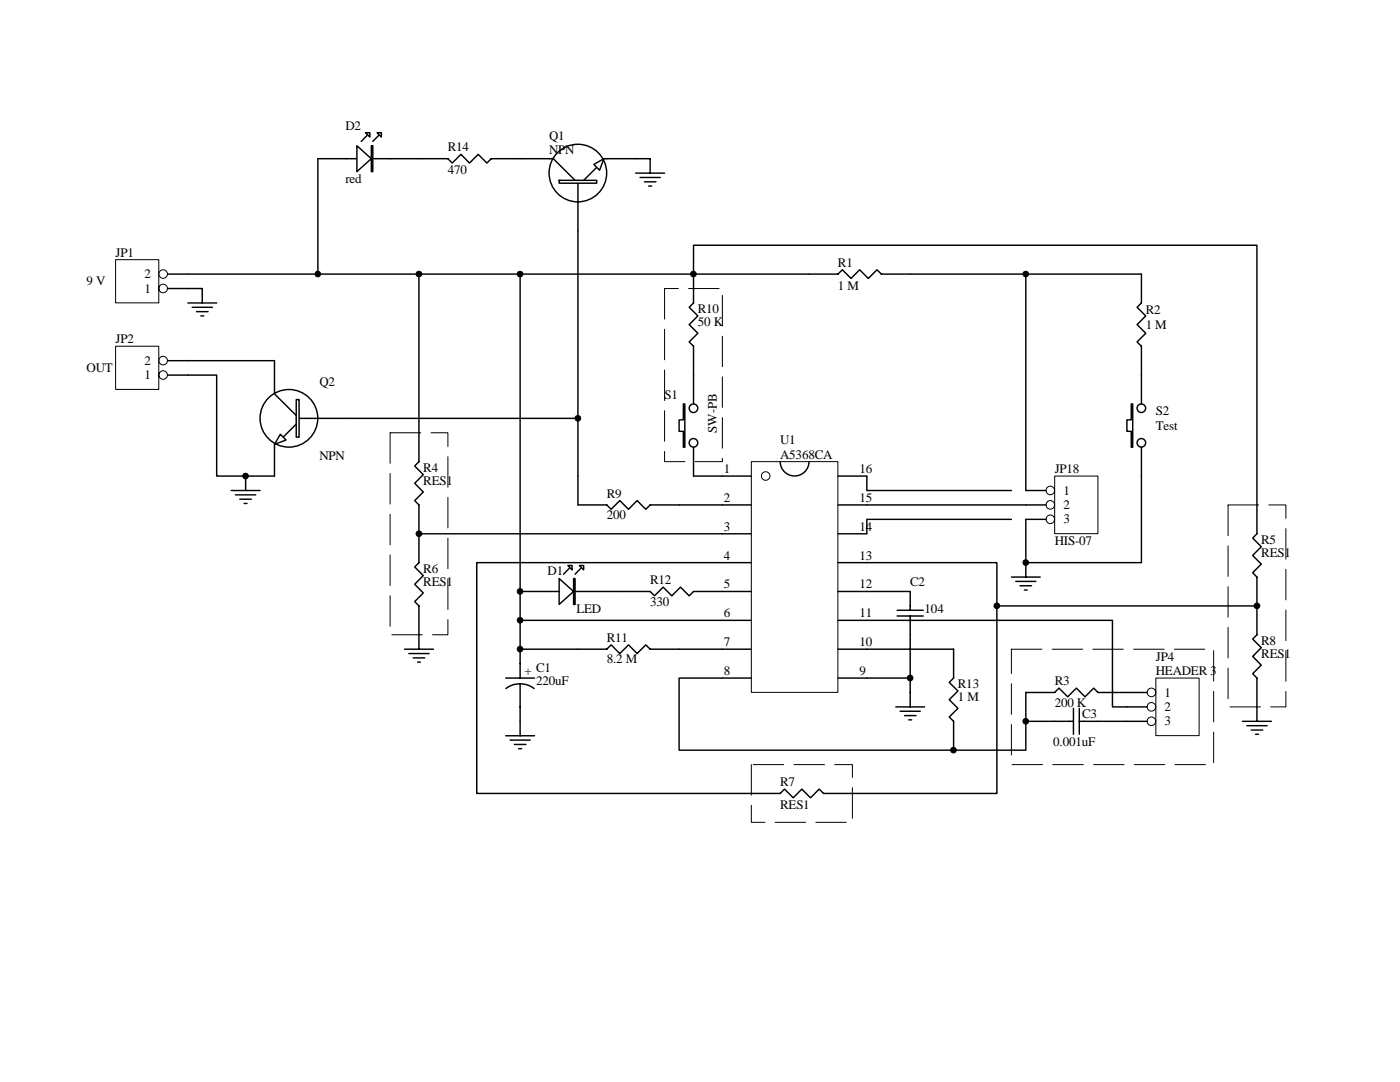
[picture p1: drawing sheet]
<svg xmlns="http://www.w3.org/2000/svg" width="279mm" height="216mm" viewBox="0 0 279 216" stroke-linecap="round" stroke-linejoin="round" font-family="sans-serif">
<g fill="none" stroke="#000" stroke-width=".2">
<path d="M149.9 92.1h17.3v46.1h-17.3z"/>
<circle cx="152.8" cy="95" r=".86"/>
</g>
<g fill="none" stroke="#000" stroke-width=".29">
<path d="M138.4 74.8v5.8M138.4 89.2v5.8M144.2 95h5.7M155.7 92.1a2.88 2.88 0 0 0 2.9 2.9 2.88 2.88 0 0 0 2.9-2.9M167.2 95h5.8M144.2 100.8h5.7M144.2 106.5h5.7M144.2 112.3h5.7M144.2 118h5.7M167.2 100.8h5.8M167.2 106.5h5.8M167.2 112.3h5.8"/>
<path d="M167.2 118h5.8M144.2 123.8h5.7M144.2 129.5h5.7M144.2 135.3h5.7M167.2 123.8h5.8M167.2 129.5h5.8M167.2 135.3h5.8"/>
</g>
<path d="M136.4 80.6h.3v8.6h-.3v-3.1h-.9v-2.3h.9z" fill-rule="evenodd" fill="#fff" stroke="#000" stroke-width=".29"/>
<g fill="none" stroke="#000" stroke-width=".29">
<path d="M138.4 54.7v5.8l-.9 .8 1.8 1.7-1.8 1.8 1.8 1.7-1.8 1.7 .9 .9v5.7M138.4 95h5.8M103.8 118h26l.8 .9 1.8-1.7 1.7 1.7 1.7-1.7 1.7 1.7 .9-.9h5.8M113.6 113.4l-1.1 1.2M115.3 100.8h5.8l.9 .8 1.7-1.7 1.7 1.7 1.7-1.7 1.8 1.7 .9-.8h5.7M115.9 113.4l-1.1 1.2"/>
<circle cx="138.4" cy="88.4" r=".86"/>
<circle cx="138.4" cy="81.5" r=".86"/>
</g>
<g fill="#fff" stroke="#000" stroke-width=".29">
<path d="M111.6 115.4l2.9 2.6-2.9 2.6z"/>
<path d="M115.6 112.8h.9v.9z"/>
<path d="M113.3 112.8h.9v.9z"/>
<path d="M114.5 115.4h.3v5.2h-.3z" fill-rule="evenodd"/>
</g>
<g fill="none" stroke="#000" stroke-width=".29">
<path d="M181.7 54.7h-5.8l-.9-.9-1.7 1.8-1.7-1.8-1.8 1.8-1.7-1.8-.9 .9h-63.4v69.1h40.4M135.5 100.8h8.7M144.2 112.3h-49.1v46h60.6l.9-.8 1.7 1.7 1.7-1.7 1.8 1.7 1.7-1.7 .9 .8h34.5v-46h-25.9M173 118h8.7v3.8M100.9 135.3h5.8M103.8 136.4l1.5 .3 1.3 .7M103.8 136.4l-1.5 .3-1.3 .7M103.8 123.8v5.7h17.3l.9-.8 1.7 1.7 1.7-1.7 1.7 1.7 1.8-1.7 .9 .8h14.4M103.8 129.5v5.8M103.8 136.4v10.4M173 129.5h17.3v5.8l-.9 .9 1.8 1.7-1.8 1.7 1.8 1.8-1.8 1.7 .9 .8v5.8h-54.8v-14.4h8.7M179 122.9h5.3"/>
<path d="M179 121.8h5.3M181.7 122.9v12.4h-8.7M181.7 135.3v5.8M100.9 146.8h5.8M101.8 147.7h4M102.7 148.5h2.3M103.5 149.4h.6M178.8 141.1h5.7M179.6 141.9h4.1M180.5 142.8h2.3M181.4 143.6h.5"/>
</g>
<path d="M210.5 95h8.6v11.5h-8.6z" fill="#fff"/>
<g fill="none" stroke="#000" stroke-width=".2">
<path d="M210.5 95h8.6v11.5h-8.6z"/>
<circle cx="209.6" cy="97.9" r=".85"/>
<circle cx="209.6" cy="103.6" r=".85"/>
<circle cx="209.6" cy="100.7" r=".85"/>
</g>
<path d="M181.7 54.7h23v43.2h4.1M227.8 54.7v5.8l-.9 .8 1.8 1.7-1.8 1.8 1.8 1.7-1.8 1.7 .9 .9v11.5M173 95v2.9h28.8M227.8 89.2v5.8M173 100.8h35.8M201.8 103.6h-28.8v2.9M201.8 115.1h5.8M202.7 116h4M203.6 116.9h2.3M204.4 117.7h.6M208.8 103.6h-4.1v11.5" fill="none" stroke="#000" stroke-width=".29"/>
<path d="M225.8 80.6h.3v8.6h-.3v-3.1h-.9v-2.3h.9z" fill-rule="evenodd" fill="#fff" stroke="#000" stroke-width=".29"/>
<g fill="none" stroke="#000" stroke-width=".29">
<path d="M204.7 54.7h23.1M227.8 95v17.3h-23.1"/>
<circle cx="227.8" cy="88.4" r=".86"/>
<circle cx="227.8" cy="81.5" r=".86"/>
</g>
<path d="M230.7 135.3h8.6v11.5h-8.6z" fill="#fff"/>
<g fill="none" stroke="#000" stroke-width=".2">
<path d="M230.7 135.3h8.6v11.5h-8.6z"/>
<circle cx="229.8" cy="138.2" r=".86"/>
<circle cx="229.8" cy="141" r=".86"/>
<circle cx="229.8" cy="143.9" r=".86"/>
</g>
<g fill="none" stroke="#000" stroke-width=".29">
<path d="M103.8 54.7h-20.2v37.4l-.8 .9 1.7 1.7-1.7 1.7 1.7 1.8-1.7 1.7 .8 .9v11.5l-.8 .8 1.7 1.8-1.7 1.7 1.7 1.7-1.7 1.7 .8 .9v8.6M138.4 54.7v-5.8h112.4v57.6l-.8 .9 1.7 1.7-1.7 1.7 1.7 1.8-1.7 1.7 .8 .8v11.6l-.8 .8 1.7 1.7-1.7 1.8 1.7 1.7-1.7 1.7 .8 .9v8.6M83.6 106.5h60.6M80.7 129.5h5.8M81.6 130.4h4M82.5 131.3h2.3M83.3 132.1h.6M173 123.8h49v17.3h6.9M198.9 120.9h51.9M228.9 138.2h-9.8l-.8-.9-1.8 1.7-1.7-1.7-1.7 1.7-1.8-1.7-.8 .9h-5.8v5.7h9.5M204.7 143.9v5.8h-14.4M214.2 141.4v5.1"/>
<path d="M215.4 143.9h13.5M215.4 141.4v5.1M248 143.9h5.7M248.8 144.8h4.1M249.7 145.7h2.3M250.6 146.5h.5"/>
</g>
<path d="M23.1 69.1h8.6v8.6h-8.6z" fill="#fff"/>
<g fill="none" stroke="#000" stroke-width=".2">
<path d="M23.1 69.1h8.6v8.6h-8.6z"/>
<circle cx="32.6" cy="74.8" r=".86"/>
<circle cx="32.6" cy="72" r=".86"/>
</g>
<path d="M33.4 74.8h4.1M33.4 72h4.1M115.3 95v5.8" fill="none" stroke="#000" stroke-width=".29"/>
<path d="M23.1 51.8h8.6v8.6h-8.6z" fill="#fff"/>
<g fill="none" stroke="#000" stroke-width=".2">
<path d="M23.1 51.8h8.6v8.6h-8.6z"/>
<circle cx="32.6" cy="54.7" r=".86"/>
<circle cx="32.6" cy="57.6" r=".86"/>
</g>
<path d="M103.8 31.7h6.6l4.4 4.3M115.3 36v10.1M119.1 33.4l-2.6 2.6M120.5 31.7h6.4M33.4 57.6h7v2.9M33.4 54.7h50.2M37.5 60.5h5.7M38.4 61.3h4M39.2 62.2h2.3M40.1 63h.6" fill="none" stroke="#000" stroke-width=".29"/>
<g fill="#fff" stroke="#000" stroke-width=".29">
<path d="M118.5 32.8l2-1.1-.8 2.3z"/>
<path d="M111.6 36v.6h7.5v-.6z" fill-rule="evenodd"/>
</g>
<g fill="none" stroke="#000" stroke-width=".29">
<path d="M63.4 31.7h26l.9 .8 1.7-1.7 1.7 1.7 1.7-1.7 1.8 1.7 .8-.8h5.8M73.2 27.1l-1.1 1.1M75.5 27.1l-1.1 1.1"/>
<circle cx="115.3" cy="34.5" r="5.7"/>
</g>
<g fill="#fff" stroke="#000" stroke-width=".29">
<path d="M71.2 29.1l2.9 2.6-2.9 2.5z"/>
<path d="M75.2 26.5h.9v.8z"/>
<path d="M72.9 26.5h.9v.8z"/>
<path d="M74.1 29.1h.3v5.1h-.3z" fill-rule="evenodd"/>
</g>
<g fill="none" stroke="#000" stroke-width=".29">
<path d="M63.4 31.7v23M126.9 34.5h5.7M126.9 31.7h2.9v2.8M127.7 35.4h4.1M128.6 36.3h2.3M129.5 37.1h.5M115.3 46.1v48.9M54.8 72v6.6l4.3 4.3M46.1 97.9h5.8M47 98.7h4M47.9 99.6h2.3M49 95v2.9"/>
<path d="M54.8 88.7v6.3M59.1 83.5h10.1M59.1 84.6l-2.6 2.6M48.7 100.5h.6"/>
</g>
<g fill="#fff" stroke="#000" stroke-width=".29">
<path d="M55.9 86.7l1.2 1.1-2.3 .9z"/>
<path d="M59.1 79.7h.6v7.5h-.6z" fill-rule="evenodd"/>
</g>
<g fill="none" stroke="#000" stroke-width=".29">
<path d="M37.5 74.8h5.7v20.2h11.6M37.5 72h17.3M69.2 83.5h46.1"/>
<circle cx="57.7" cy="83.5" r="5.8"/>
</g>
<path d="M132.6 57.6v34.5h11.6v-34.5h-11.6M77.9 86.4v40.3h11.5v-40.3h-11.5M245.1 100.8h11.5v40.3h-11.5v-40.3M201.8 129.5h40.4v23.1h-40.4v-23.1M149.9 152.6v11.5h20.2v-11.5h-20.2" fill="none" stroke="#000" stroke-width=".2" stroke-dasharray="6.1 2"/>
<g fill="#000" stroke="#000" stroke-width=".2">
<circle cx="63.4" cy="54.7" r=".57"/>
<circle cx="83.6" cy="54.7" r=".57"/>
<circle cx="103.8" cy="54.7" r=".57"/>
<circle cx="138.4" cy="54.7" r=".57"/>
<circle cx="204.7" cy="54.7" r=".57"/>
<circle cx="49" cy="95" r=".57"/>
<circle cx="115.3" cy="83.5" r=".57"/>
<circle cx="83.6" cy="106.5" r=".57"/>
<circle cx="103.8" cy="118" r=".57"/>
<circle cx="204.7" cy="112.3" r=".57"/>
<circle cx="103.8" cy="129.5" r=".57"/>
<circle cx="103.8" cy="123.8" r=".57"/>
<circle cx="181.6" cy="135.3" r=".57"/>
<circle cx="198.9" cy="120.9" r=".57"/>
<circle cx="250.9" cy="120.9" r=".57"/>
<circle cx="190.3" cy="149.7" r=".57"/>
<circle cx="204.7" cy="143.9" r=".57"/>
</g>
<g font-size="2.6">
<text x="68.9" y="25.9">D2</text>
<text x="109.6" y="27.9">Q1</text>
<text x="89.4" y="30.2">R14</text>
<text x="89.4" y="34.8">470</text>
<text x="109.6" y="30.8">NPN</text>
<text x="68.9" y="36.5">red</text>
<text x="23.1" y="51.2">JP1</text>
<text x="167.2" y="53.2">R1</text>
<text x="17.3" y="57">9 V</text>
<text x="28.8" y="58.4">1</text>
<text x="28.8" y="55.5">2</text>
<text x="167.2" y="57.8">1 M</text>
<text x="139.3" y="62.4">R10</text>
<text x="139.3" y="65">50 K</text>
<text x="228.7" y="62.7">R2</text>
<text x="228.7" y="65.6">1 M</text>
<text x="23.1" y="68.5">JP2</text>
<text x="17.3" y="74.2">OUT</text>
<text x="28.8" y="75.7">1</text>
<text x="28.8" y="72.8">2</text>
<text x="63.7" y="77.1">Q2</text>
<text x="132.6" y="79.7">S1</text>
<text x="230.7" y="82.9">S2</text>
<text x="143.1" y="86.4" transform="rotate(-90 143.1 86.4)">SW-PB</text>
<text x="155.7" y="88.6">U1</text>
<text x="230.7" y="85.7">Test</text>
<text x="63.7" y="91.8">NPN</text>
<text x="84.5" y="94.1">R4</text>
<text x="144.5" y="94.4">1</text>
<text x="155.7" y="91.5">A5368CA</text>
<text x="171.6" y="94.4">16</text>
<text x="210.5" y="94.4">JP18</text>
<text x="84.5" y="96.7">RES1</text>
<text x="121.1" y="99.3">R9</text>
<text x="144.5" y="100.1">2</text>
<text x="171.6" y="100.1">15</text>
<text x="212.2" y="98.7">1</text>
<text x="212.2" y="101.6">2</text>
<text x="121.1" y="103.6">200</text>
<text x="144.5" y="105.9">3</text>
<text x="171.6" y="105.9">14</text>
<text x="212.2" y="104.5">3</text>
<text x="144.5" y="111.7">4</text>
<text x="171.6" y="111.7">13</text>
<text x="210.5" y="108.8">HIS-07</text>
<text x="251.7" y="108.5">R5</text>
<text x="251.7" y="111.1">RES1</text>
<text x="84.5" y="114.2">R6</text>
<text x="84.5" y="116.8">RES1</text>
<text x="109.3" y="114.8">D1</text>
<text x="129.8" y="116.5">R12</text>
<text x="144.5" y="117.4">5</text>
<text x="171.6" y="117.4">12</text>
<text x="181.7" y="116.8">C2</text>
<text x="115" y="122.3">LED</text>
<text x="129.8" y="120.9">330</text>
<text x="144.5" y="123.2">6</text>
<text x="171.6" y="123.2">11</text>
<text x="184.5" y="122.3">104</text>
<text x="121.1" y="128.1">R11</text>
<text x="144.5" y="128.9">7</text>
<text x="171.6" y="128.9">10</text>
<text x="230.7" y="131.8">JP4</text>
<text x="251.7" y="128.6">R8</text>
<text x="251.7" y="131.2">RES1</text>
<text x="104.7" y="134.7">+ C1</text>
<text x="107" y="136.7">220uF</text>
<text x="121.1" y="132.4">8.2 M</text>
<text x="144.5" y="134.7">8</text>
<text x="171.6" y="134.7">9</text>
<text x="191.2" y="137.3">R13</text>
<text x="210.5" y="136.7">R3</text>
<text x="230.7" y="134.7">HEADER 3</text>
<text x="191.2" y="139.9">1 M</text>
<text x="210.5" y="141">200 K</text>
<text x="216" y="143.3">C3</text>
<text x="232.4" y="139">1</text>
<text x="232.4" y="141.9">2</text>
<text x="210.2" y="148.8">0.001uF</text>
<text x="232.4" y="144.8">3</text>
<text x="155.7" y="156.8">R7</text>
<text x="155.7" y="161.5">RES1</text>
</g>
</svg>
